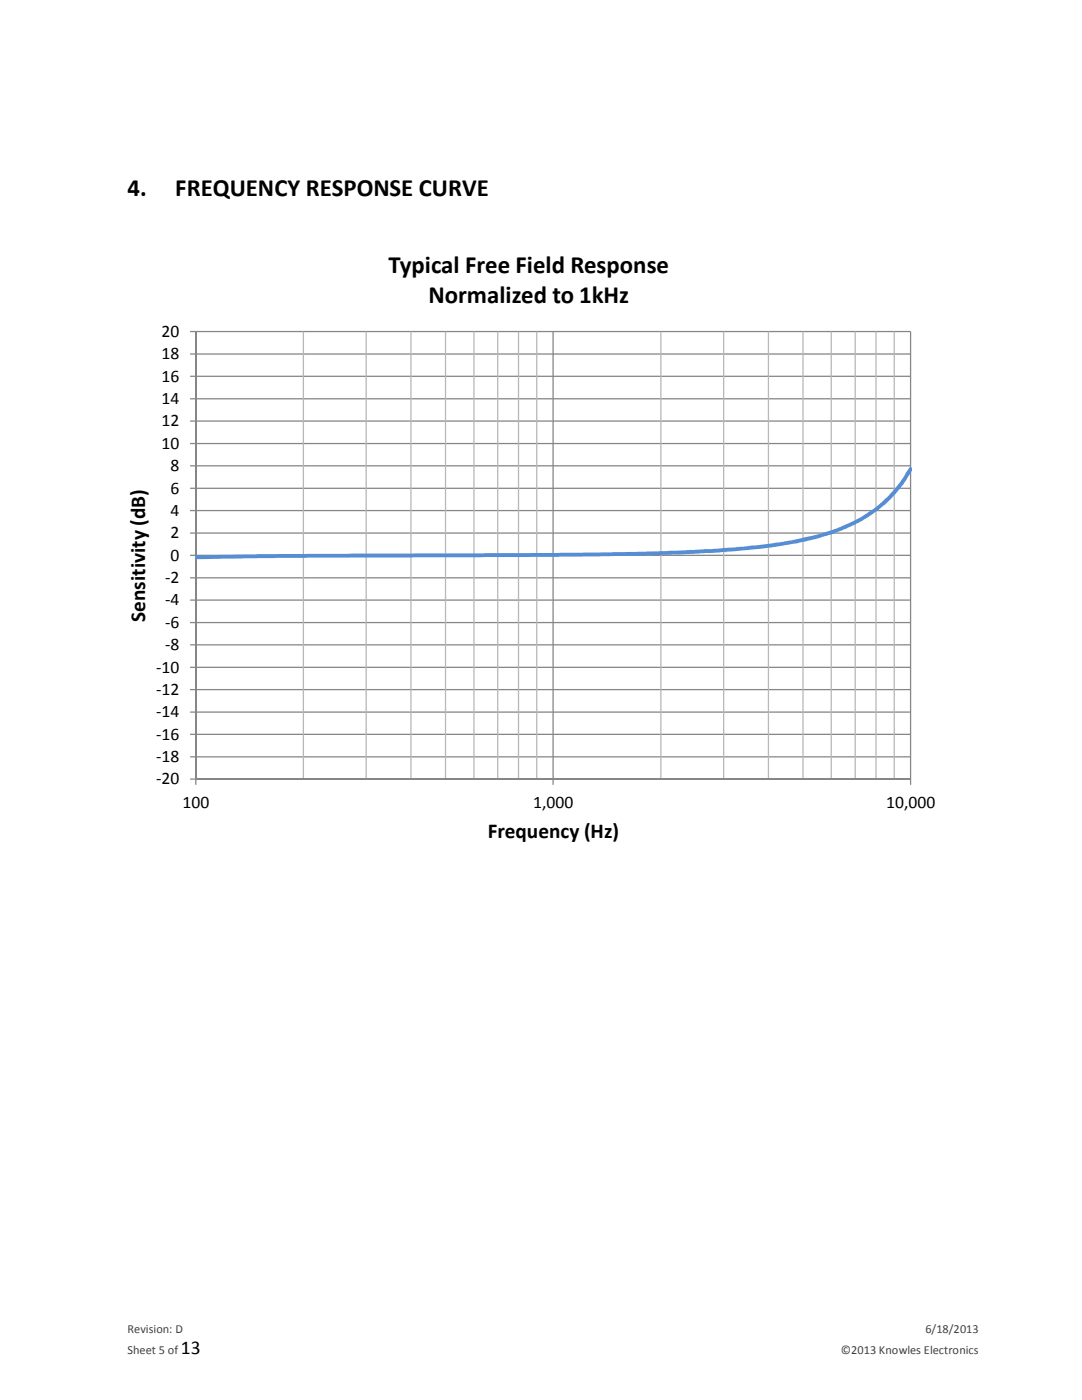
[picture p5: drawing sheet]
<svg xmlns="http://www.w3.org/2000/svg" width="216mm" height="279mm" viewBox="0 0 216 279" stroke-linecap="round" stroke-linejoin="round" font-family="sans-serif">
<path d="M39.1 155.4h142.6v.2h-142.6zM39.1 150.9h142.6v.3h-142.6zM39.1 146.4h142.6v.3h-142.6zM39.1 142h142.6v.2h-142.6zM39.1 137.5h142.6v.3h-142.6zM39.1 133.1h142.6v.2h-142.6zM39.1 128.6h142.6v.2h-142.6zM39.1 124.1h142.6v.3h-142.6zM39.1 119.6h142.6v.3h-142.6zM39.1 115.2h142.6v.2h-142.6zM39.1 110.7h142.6v.3h-142.6zM39.1 106.3h142.6v.2h-142.6zM39.1 101.8h142.6v.2h-142.6zM39.1 97.3h142.6v.3h-142.6zM39.1 92.8h142.6v.3h-142.6zM39.1 88.4h142.6v.2h-142.6zM39.1 83.9h142.6v.3h-142.6zM39.1 79.5h142.6v.2h-142.6zM39.1 75h142.6v.2h-142.6zM39.1 70.5h142.6v.3h-142.6zM39.1 66h142.6v.3h-142.6z" fill="#868686"/>
<path d="M60.4 66.2h.3v89.3h-.3zM72.9 66.2h.3v89.3h-.3zM81.9 66.2h.2v89.3h-.2zM88.8 66.2h.2v89.3h-.2zM94.4 66.2h.3v89.3h-.3zM99.2 66.2h.2v89.3h-.2zM103.3 66.2h.3v89.3h-.3zM107 66.2h.2v89.3h-.2zM131.7 66.2h.3v89.3h-.3zM144.3 66.2h.2v89.3h-.2zM153.2 66.2h.3v89.3h-.3zM160.1 66.2h.3v89.3h-.3zM165.7 66.2h.3v89.3h-.3zM170.5 66.2h.3v89.3h-.3zM174.7 66.2h.2v89.3h-.2zM178.3 66.2h.3v89.3h-.3z" fill="#b7b7b7"/>
<path d="M110.2 66.2h.3v89.3h-.3zM181.6 66.2h.2v89.3h-.2z" fill="#868686"/>
<path d="M39.1 66.2v89.3" fill="none" stroke="#868686" stroke-width=".25"/>
<path d="M37.9 155.4h1.2v.2h-1.2zM37.9 150.9h1.2v.3h-1.2zM37.9 146.4h1.2v.3h-1.2zM37.9 142h1.2v.2h-1.2zM37.9 137.5h1.2v.3h-1.2zM37.9 133.1h1.2v.2h-1.2zM37.9 128.6h1.2v.2h-1.2zM37.9 124.1h1.2v.3h-1.2zM37.9 119.6h1.2v.3h-1.2zM37.9 115.2h1.2v.2h-1.2zM37.9 110.7h1.2v.3h-1.2zM37.9 106.3h1.2v.2h-1.2zM37.9 101.8h1.2v.2h-1.2zM37.9 97.3h1.2v.3h-1.2zM37.9 92.8h1.2v.3h-1.2zM37.9 88.4h1.2v.2h-1.2zM37.9 83.9h1.2v.3h-1.2zM37.9 79.5h1.2v.2h-1.2zM37.9 75h1.2v.2h-1.2zM37.9 70.5h1.2v.3h-1.2zM37.9 66h1.2v.3h-1.2z" fill="#868686"/>
<path d="M39.1 155.5h142.6" fill="none" stroke="#868686" stroke-width=".25"/>
<path d="M38.9 155.5h.3v1.1h-.3zM110.2 155.5h.3v1.1h-.3zM181.6 155.5h.2v1.1h-.2z" fill="#868686"/>
<path d="M39 110.8l22.5-.3 54.5-.2 12.7-.2 10.8-.4a109.7 109.7 0 0 0 25-3.4l3-1.1 3.8-1.8a26 26 0 0 0 10.2-10.1l.2-.1a.39 .39 0 0 1 .3 .6 25.7 25.7 0 0 1-10.9 10.6l-3.5 1.6a58.4 58.4 0 0 1-15.2 3.4l-5.5 .6-8.5 .5-18.9 .5-58 .3-22.4 .3z" fill="#558ed5"/>
<g font-size="5">
<text x="25.4" y="39.1">4.</text>
<text x="35" y="39.1">FREQUENCY RESPONSE CURVE</text>
<text x="77.5" y="54.4">Typical Free Field Response</text>
<text x="85.5" y="60.5">Normalized to 1kHz</text>
</g>
<g font-size="4.2">
<text x="29" y="124.1" transform="rotate(-90 29 124.1)">Sensitivity (dB)</text>
<text x="97.3" y="167.2">Frequency (Hz)</text>
</g>
<text font-size="3.9" x="36.1" y="270.3">13</text>
<g font-size="3.5">
<text x="32.2" y="71.7">18</text>
<text x="32.2" y="67.2">20</text>
<text x="32.2" y="76.2">16</text>
<text x="32.2" y="80.6">14</text>
<text x="32.2" y="89.6">10</text>
<text x="32.2" y="85.1">12</text>
<text x="34" y="94">8</text>
<text x="34" y="98.5">6</text>
<text x="34" y="107.4">2</text>
<text x="34" y="103">4</text>
<text x="34" y="111.9">0</text>
<text x="32.9" y="116.4">-2</text>
<text x="32.9" y="125.3">-6</text>
<text x="32.9" y="120.8">-4</text>
<text x="32.9" y="129.8">-8</text>
<text x="31.2" y="134.2">-10</text>
<text x="31.2" y="143.2">-14</text>
<text x="31.2" y="138.7">-12</text>
<text x="31.2" y="147.6">-16</text>
<text x="31.2" y="152.1">-18</text>
<text x="31.2" y="156.5">-20</text>
<text x="36.4" y="161.2">100</text>
<text x="106.4" y="161.2">1,000</text>
<text x="176.8" y="161.2">10,000</text>
</g>
<g font-size="2.5" fill="#404040">
<text x="25.4" y="265.9">Revision: D</text>
<text x="184.7" y="265.9">6/18/2013</text>
<text x="25.4" y="270.3">Sheet 5 of</text>
<text x="167.8" y="270.3">©2013 Knowles Electronics</text>
</g>
</svg>
